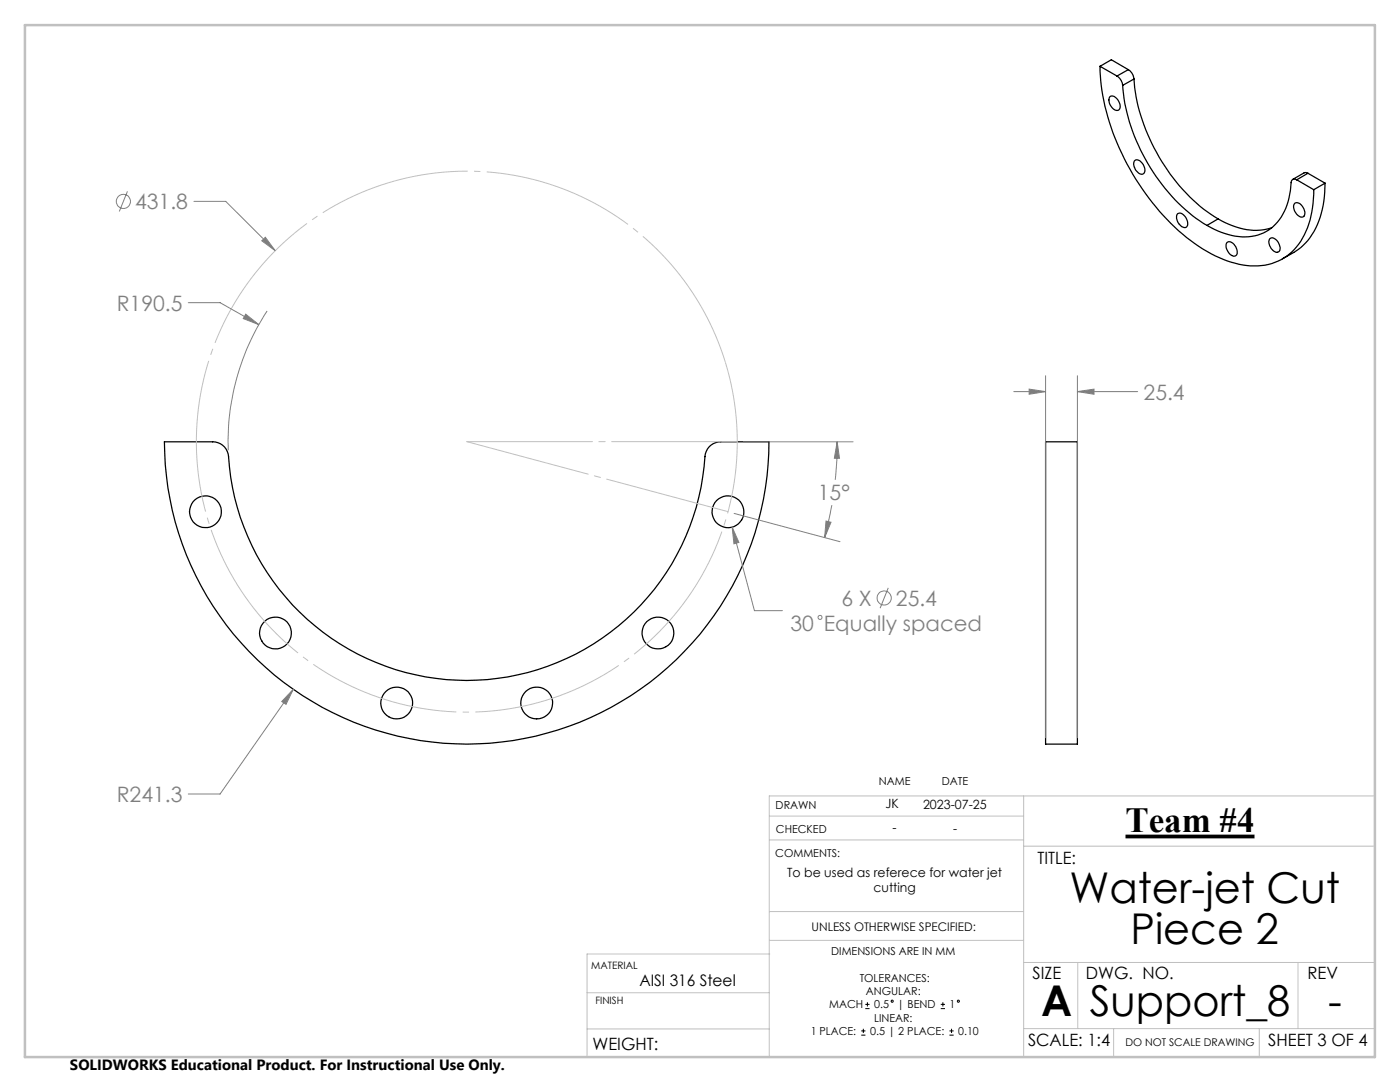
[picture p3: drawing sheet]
<svg xmlns="http://www.w3.org/2000/svg" width="279mm" height="216mm" viewBox="0 0 279 216" stroke-linecap="round" stroke-linejoin="round" font-family="sans-serif">
<g fill="none" stroke="#000" stroke-width=".25">
<path d="M219.5 13.2a46 46 0 0 0 10.5 27.2 35.1 35.1 0 0 0 14.9 11.7 12.7 12.7 0 0 0 11.9-1 14.4 14.4 0 0 0 5.2-10.5l.2-2.7M219.5 13.2l3.4 2M219.5 13.2l2.3-1.3 3.4 2M221.5 19.3a1.68 1.68 0 0 1 2 1.6 .79 .79 0 0 1-.2 1.1 .79 .79 0 0 1-1.1-.3 1.96 1.96 0 0 1-.7-2.4zM222.9 15.2a2.58 2.58 0 0 1 1.1 1.8M224 17a37.8 37.8 0 0 0 16.1 27.6l.8 .4M225.2 13.9a2.4 2.4 0 0 1 1.1 1.9M225.2 13.9l-2.3 1.3M226.3 15.8a38.2 38.2 0 0 0 13.9 25.9l2.9 2M226.3 15.8l-2.3 1.2M226.4 32.1a1.06 1.06 0 0 1 1.6 .6 1.4 1.4 0 0 1 0 2 1.99 1.99 0 0 1-1.6-2.6zM258.8 35.9a.69 .69 0 0 0-.8-.1 .69 .69 0 0 0-.3 .6 11.9 11.9 0 0 1-4.1 9.2 10.1 10.1 0 0 1-9.9 .8l-2.8-1.4"/>
<path d="M258.8 35.9l3.4 2M261 34.6l-.3-.2-.5 .1-2.2 1.3M261 34.6l-2.2 1.3M261 34.6l3.4 1.9M264.4 36.5a16.8 16.8 0 0 1-4.3 12.5l-1.6 1.2-2.6 1.4M264.4 36.5l-2.2 1.4M235 42.7a1.28 1.28 0 0 1 1.7 .8 1.33 1.33 0 0 1-.1 1.9 1.97 1.97 0 0 1-1.6-2.7zM243.1 43.7a13.4 13.4 0 0 0 10.2 1.9l.5-.2M243.1 43.7l-2.2 1.3M244.9 48.4a1.52 1.52 0 0 1 1.9 1.3 .94 .94 0 0 1-.5 1.4 2.06 2.06 0 0 1-1.4-2.7zM253.4 47.6a1.3 1.3 0 0 1 1.8 1 1.05 1.05 0 0 1-.3 1.7 2.06 2.06 0 0 1-1.5-2.7zM258.5 40.5a1.9 1.9 0 0 1 1.9 2.3 .77 .77 0 0 1-.7 .5 .77 .77 0 0 1-.8-.4 1.76 1.76 0 0 1-.4-2.4z"/>
<path d="M32.8 88.2h9.6a3.1 3.1 0 0 1 3.2 2.9 47.7 47.7 0 0 0 47.8 44.7 47.7 47.7 0 0 0 47.4-45.2 3.2 3.2 0 0 1 3.1-2.4h9.6a60.3 60.3 0 0 1-60.4 60.3 60.3 60.3 0 0 1-60.3-60.3zM208.7 88.2h6.3v60.3h-6.3z"/>
<circle cx="41" cy="102.1" r="3.2"/>
<circle cx="145.3" cy="102.1" r="3.2"/>
<circle cx="55" cy="126.3" r="3.2"/>
<circle cx="131.3" cy="126.3" r="3.2"/>
<circle cx="79.2" cy="140.3" r="3.2"/>
<circle cx="107.1" cy="140.3" r="3.2"/>
</g>
<g fill="none" stroke="#808080" stroke-width=".2">
<path d="M25.4 38.2l-1.6 4M38.7 40.2h6.3l9.9 9.8M52.2 48l.8-.7 1.9 2.7zM37.6 60.4h6.3l7.7 4.4M49 62.7l2.6 2.1-3.1-1.2zM53.3 62.1a47.7 47.7 0 0 0-7.8 27.8M202.3 78.1h6.4M205.4 77.6l3.3 .5-3.3 .6zM208.7 75v72.2M215 78.1l3.3-.5v1.1zM215 75v72.2M215 78.1h12"/>
<path d="M148.4 88.2h21.9M167.1 88.2l.4 3.2h-1zM167.1 88.2l-.1 3.7-.3 3.8M146.1 105.2l1.4 3-1 .3zM146.1 105.2l4.5 16.6h5.5M146.5 102.4l21.1 5.7M164.9 104l.9 .2-1.2 3.1zM166 100.8l-1.4 6.5M177.3 117.3l-1.7 4.1M58.5 137.5l-1.4 3-.9-.5zM58.5 137.5l-14.6 20.9h-6.3"/>
<circle cx="24.6" cy="40.2" r="1.41"/>
<circle cx="176.5" cy="119.3" r="1.41"/>
<circle cx="163.6" cy="123.2" r=".39"/>
</g>
<path d="M224.6 166.9h25.8" fill="none" stroke="#000" stroke-width=".75" stroke-linecap="butt"/>
<g fill="none" stroke="#000" stroke-width=".2">
<path d="M173.1 200v.8M188.2 200v.8M171.9 206.6h.8M171.9 205.7h.8M172.3 205.3v.8M172.7 201.3h.8M172.7 200.4h.8M187.7 201.3h.9M187.7 200.4h.9M189.5 206.6h.8M189.5 205.7h.8M189.9 205.3v.8"/>
<circle cx="178" cy="199.8" r=".21"/>
<circle cx="191.3" cy="199.8" r=".22"/>
</g>
<path d="M144.8 72.3a54 54 0 0 0-90.5-21.7 54 54 0 0 0 24.9 89.7 54 54 0 0 0 66.3-65.2l-.7-2.8" fill="none" stroke="#c0c0c0" stroke-width=".2" stroke-dasharray="30.5 1.3 1.3 1.3" stroke-linecap="butt"/>
<path d="M93.2 88.1h53.9M93.2 88.1l52.1 14" fill="none" stroke="#c0c0c0" stroke-width=".2" stroke-dasharray="30.5 1.3 1.3 1.3" stroke-dashoffset="5.4"/>
<g fill="none" stroke="#c0c0c0" stroke-width=".2">
<path d="M204.3 158.8v52.1M274.4 158.8h-120.9v52.1M153.5 167.6h50.8M153.5 162.8h50.8M204.3 168.8h70.1M117.2 198.1h36.3M153.6 190.4h-36.4v20.5M153.6 181.9h50.7M153.6 187.6h50.7M204.3 192.1h70.1M215.1 192.1v13.1M259 192.1v13.1"/>
<path d="M117.2 205.3h36.3M204.3 205.2h70.1M222.2 205.2v5.7M251.3 205.2v5.7"/>
</g>
<path d="M5 5h269.4v205.9h-269.4z" fill="none" stroke="#c0c0c0" stroke-width=".5"/>
<g fill="#808080">
<path d="M53 47.3l-.8 .7 2.7 2zM164.9 104l.9 .2-1.2 3.1zM167.1 88.2l.4 3.2h-1z"/>
<path d="M58.5 137.5l-2.3 2.5 .9 .5zM49 62.7l-.5 .9 3.1 1.2zM146.1 105.2l.4 3.3 1-.3zM205.4 77.6l3.3 .5-3.3 .6zM215 78.1l3.3-.5v1.1z"/>
</g>
<g font-size="8.5">
<text x="213.4" y="180.2">Water-jet Cut</text>
<text x="225.6" y="188.4">Piece 2</text>
<text x="207.8" y="202.7">A</text>
<text x="217.5" y="202.7">Support_8</text>
<text x="265" y="202.7">-</text>
</g>
<text font-size="7.1" x="224.6" y="166.1">Team #4</text>
<g font-size="4.2" fill="#808080">
<text x="27" y="41.7">431.8</text>
<text x="23.3" y="62">R190.5</text>
<text x="228.2" y="79.7">25.4</text>
<text x="163.2" y="99.8">15°</text>
<text x="157.7" y="125.9">30 Equally spaced</text>
<text x="167.9" y="120.9">6 X</text>
<text x="178.8" y="120.9">25.4</text>
<text x="23.3" y="160">R241.3</text>
</g>
<g font-size="3.4">
<text x="207.1" y="172.3">TITLE:</text>
<text x="206.1" y="195.4">SIZE</text>
<text x="216.7" y="195.4">DWG. NO.</text>
<text x="260.9" y="195.4">REV</text>
<text x="118.2" y="209.5">WEIGHT:</text>
<text x="205.2" y="208.7">SCALE: 1:4</text>
<text x="253.1" y="208.7">SHEET 3 OF 4</text>
</g>
<text font-size="3.2" x="127.6" y="196.7">AISI 316 Steel</text>
<text font-size="3" x="14" y="213.5">SOLIDWORKS Educational Product. For Instructional Use Only.</text>
<g font-size="2.5">
<text x="176.7" y="161.3">JK</text>
<text x="184.2" y="161.4">2023-07-25</text>
<text x="178.1" y="166.1">-</text>
<text x="190.2" y="166.2">-</text>
<text x="157.1" y="175">To be used as referece for water jet</text>
<text x="174.3" y="177.9">cutting</text>
</g>
<text font-size="2.4" x="162" y="185.7">UNLESS OTHERWISE SPECIFIED:</text>
<g font-size="2.2">
<text x="154.8" y="161.4">DRAWN</text>
<text x="175.4" y="156.7">NAME</text>
<text x="188" y="156.7">DATE</text>
<text x="154.9" y="166.3">CHECKED</text>
<text x="154.7" y="171">COMMENTS:</text>
<text x="165.9" y="190.6">DIMENSIONS ARE IN MM</text>
<text x="171.6" y="195.9">TOLERANCES:</text>
<text x="165.5" y="201.2">MACH</text>
<text x="172.8" y="198.6">ANGULAR:</text>
<text x="174.4" y="203.9">LINEAR:</text>
<text x="174.4" y="201.2">0.5</text>
<text x="179.1" y="201.2">| BEND</text>
<text x="189.5" y="201.2">1</text>
<text x="161.8" y="206.5">1 PLACE:</text>
<text x="173.6" y="206.5">0.5 | 2 PLACE:</text>
<text x="191.2" y="206.5">0.10</text>
</g>
<text font-size="2.1" x="224.6" y="208.7">DO NOT SCALE DRAWING</text>
<g font-size="2">
<text x="118" y="193.3">MATERIAL</text>
<text x="118.8" y="200.4">FINISH</text>
</g>
</svg>
